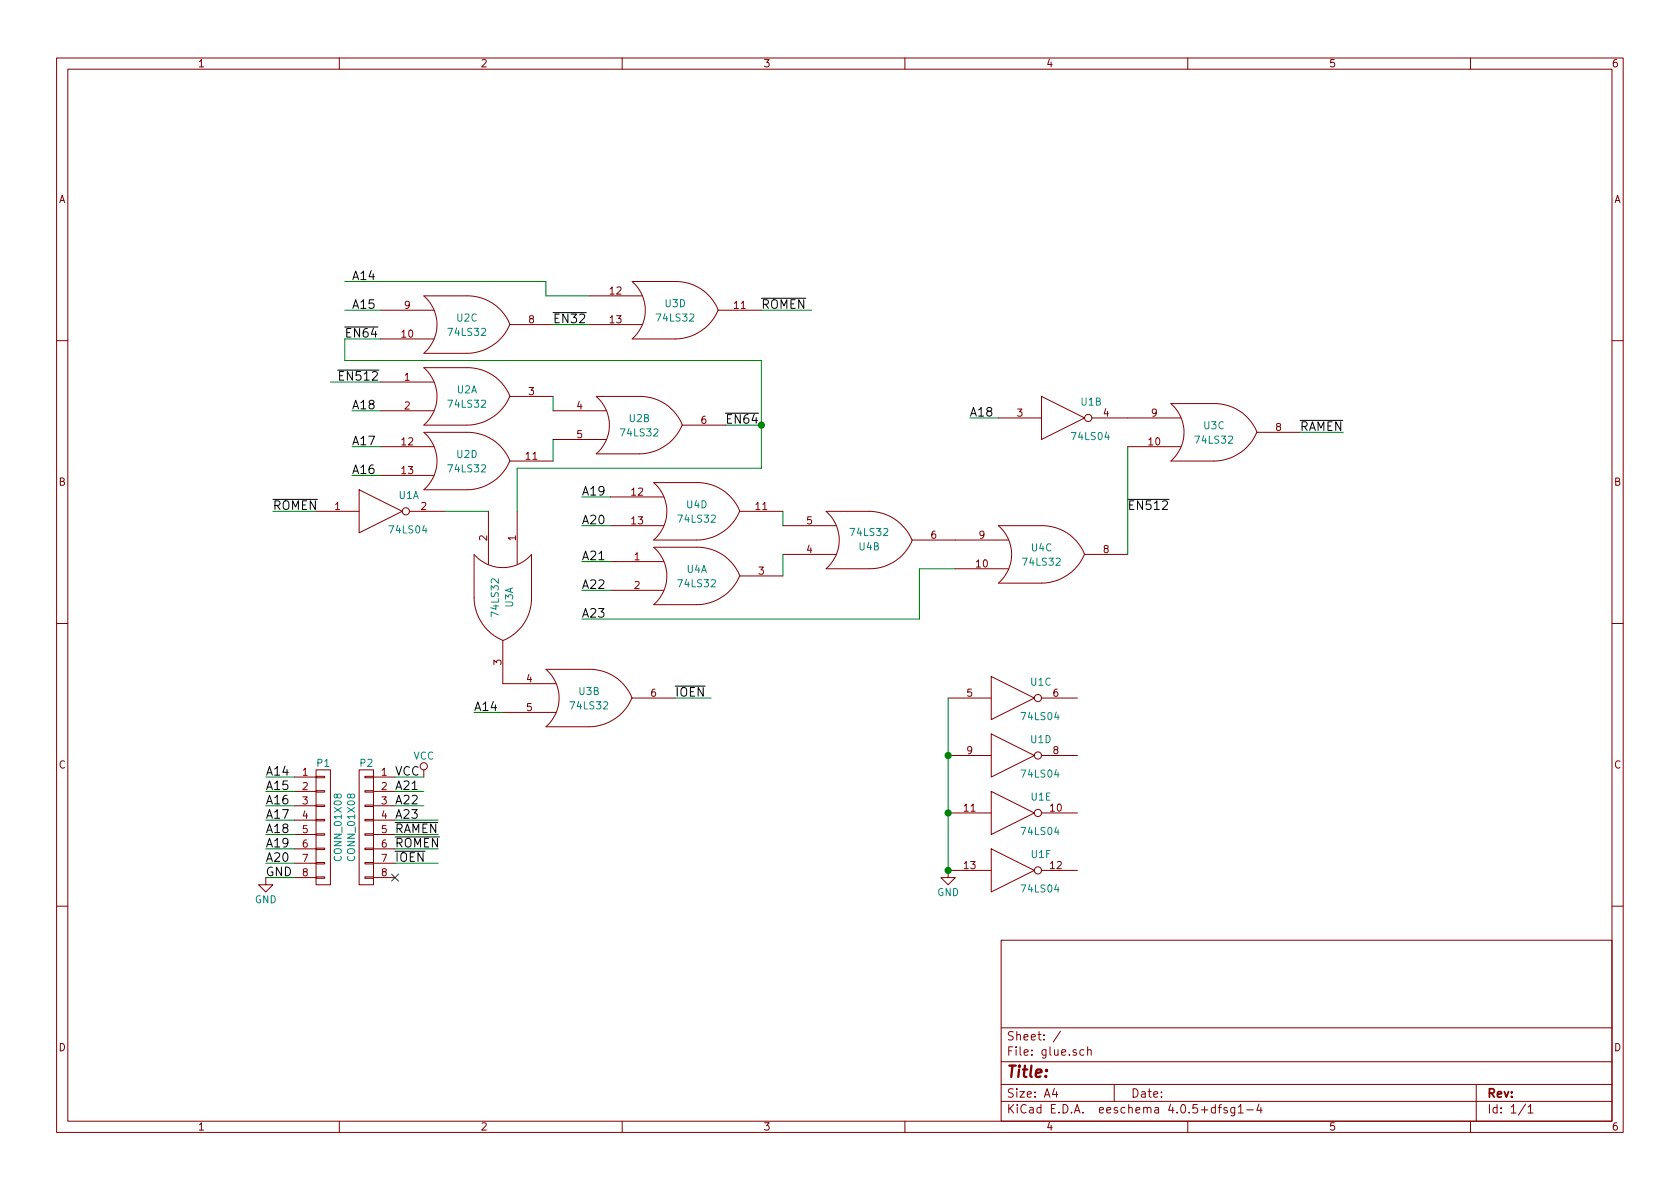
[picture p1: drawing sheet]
EESchema Schematic File Version 2
LIBS:power
LIBS:device
LIBS:transistors
LIBS:conn
LIBS:linear
LIBS:regul
LIBS:74xx
LIBS:cmos4000
LIBS:adc-dac
LIBS:memory
LIBS:xilinx
LIBS:microcontrollers
LIBS:dsp
LIBS:microchip
LIBS:analog_switches
LIBS:motorola
LIBS:texas
LIBS:intel
LIBS:audio
LIBS:interface
LIBS:digital-audio
LIBS:philips
LIBS:display
LIBS:cypress
LIBS:siliconi
LIBS:opto
LIBS:atmel
LIBS:contrib
LIBS:valves
EELAYER 25 0
EELAYER END
$Descr A4 11693 8268
encoding utf-8
Sheet 1 1
Title ""
Date ""
Rev ""
Comp ""
Comment1 ""
Comment2 ""
Comment3 ""
Comment4 ""
$EndDescr
$Comp
L 74LS32 U3
U 4 1
P 4700 2150
F 0 "U3" H 4700 2200 50  0000 C CNN
F 1 "74LS32" H 4700 2100 50  0000 C CNN
F 2 "Housings_SOIC:SOIC-14_3.9x8.7mm_Pitch1.27mm" H 4700 2150 50  0001 C CNN
F 3 "" H 4700 2150 50  0000 C CNN
	4    4700 2150
	1    0    0    -1  
$EndComp
$Comp
L 74LS32 U4
U 1 1
P 4850 4000
F 0 "U4" H 4850 4050 50  0000 C CNN
F 1 "74LS32" H 4850 3950 50  0000 C CNN
F 2 "Housings_SOIC:SOIC-14_3.9x8.7mm_Pitch1.27mm" H 4850 4000 50  0001 C CNN
F 3 "" H 4850 4000 50  0000 C CNN
	1    4850 4000
	1    0    0    -1  
$EndComp
Text Label 4050 3450 0    60   ~ 0
A19
Text Label 4050 3650 0    60   ~ 0
A20
Text Label 4050 3900 0    60   ~ 0
A21
Text Label 4050 4100 0    60   ~ 0
A22
Text Label 4050 4300 0    60   ~ 0
A23
$Comp
L 74LS32 U4
U 2 1
P 6050 3750
F 0 "U4" H 6050 3800 50  0000 C CNN
F 1 "74LS32" H 6050 3700 50  0000 C CNN
F 2 "Housings_SOIC:SOIC-14_3.9x8.7mm_Pitch1.27mm" H 6050 3750 50  0001 C CNN
F 3 "" H 6050 3750 50  0000 C CNN
	2    6050 3750
	1    0    0    1   
$EndComp
$Comp
L 74LS32 U4
U 3 1
P 7250 3850
F 0 "U4" H 7250 3900 50  0000 C CNN
F 1 "74LS32" H 7250 3800 50  0000 C CNN
F 2 "Housings_SOIC:SOIC-14_3.9x8.7mm_Pitch1.27mm" H 7250 3850 50  0001 C CNN
F 3 "" H 7250 3850 50  0000 C CNN
	3    7250 3850
	1    0    0    -1  
$EndComp
Text Label 7850 3550 0    60   ~ 0
~EN512
$Comp
L 74LS04 U1
U 2 1
P 7400 2900
F 0 "U1" H 7595 3015 50  0000 C CNN
F 1 "74LS04" H 7590 2775 50  0000 C CNN
F 2 "Housings_SOIC:SOIC-14_3.9x8.7mm_Pitch1.27mm" H 7400 2900 50  0001 C CNN
F 3 "" H 7400 2900 50  0000 C CNN
	2    7400 2900
	1    0    0    -1  
$EndComp
Text Label 6750 2900 0    60   ~ 0
A18
$Comp
L 74LS32 U4
U 4 1
P 4850 3550
F 0 "U4" H 4850 3600 50  0000 C CNN
F 1 "74LS32" H 4850 3500 50  0000 C CNN
F 2 "Housings_SOIC:SOIC-14_3.9x8.7mm_Pitch1.27mm" H 4850 3550 50  0001 C CNN
F 3 "" H 4850 3550 50  0000 C CNN
	4    4850 3550
	1    0    0    -1  
$EndComp
Text Label 9050 3000 0    60   ~ 0
~RAMEN
Text Label 2350 2650 0    60   ~ 0
~EN512
$Comp
L 74LS32 U2
U 2 1
P 4450 2950
F 0 "U2" H 4450 3000 50  0000 C CNN
F 1 "74LS32" H 4450 2900 50  0000 C CNN
F 2 "Housings_SOIC:SOIC-14_3.9x8.7mm_Pitch1.27mm" H 4450 2950 50  0001 C CNN
F 3 "" H 4450 2950 50  0000 C CNN
	2    4450 2950
	1    0    0    -1  
$EndComp
Text Label 2450 2850 0    60   ~ 0
A18
$Comp
L 74LS32 U2
U 3 1
P 3250 2250
F 0 "U2" H 3250 2300 50  0000 C CNN
F 1 "74LS32" H 3250 2200 50  0000 C CNN
F 2 "Housings_SOIC:SOIC-14_3.9x8.7mm_Pitch1.27mm" H 3250 2250 50  0001 C CNN
F 3 "" H 3250 2250 50  0000 C CNN
	3    3250 2250
	1    0    0    -1  
$EndComp
Text Label 2450 3100 0    60   ~ 0
A17
Text Label 2450 3300 0    60   ~ 0
A16
$Comp
L 74LS32 U3
U 2 1
P 4100 4850
F 0 "U3" H 4100 4900 50  0000 C CNN
F 1 "74LS32" H 4100 4800 50  0000 C CNN
F 2 "Housings_SOIC:SOIC-14_3.9x8.7mm_Pitch1.27mm" H 4100 4850 50  0001 C CNN
F 3 "" H 4100 4850 50  0000 C CNN
	2    4100 4850
	1    0    0    -1  
$EndComp
Text Label 5050 2950 0    60   ~ 0
~EN64
$Comp
L 74LS32 U2
U 1 1
P 3250 2750
F 0 "U2" H 3250 2800 50  0000 C CNN
F 1 "74LS32" H 3250 2700 50  0000 C CNN
F 2 "Housings_SOIC:SOIC-14_3.9x8.7mm_Pitch1.27mm" H 3250 2750 50  0001 C CNN
F 3 "" H 3250 2750 50  0000 C CNN
	1    3250 2750
	1    0    0    -1  
$EndComp
Text Label 2400 2350 0    60   ~ 0
~EN64
Text Label 2450 2150 0    60   ~ 0
A15
Text Label 3850 2250 0    60   ~ 0
~EN32
$Comp
L 74LS32 U3
U 3 1
P 8450 3000
F 0 "U3" H 8450 3050 50  0000 C CNN
F 1 "74LS32" H 8450 2950 50  0000 C CNN
F 2 "Housings_SOIC:SOIC-14_3.9x8.7mm_Pitch1.27mm" H 8450 3000 50  0001 C CNN
F 3 "" H 8450 3000 50  0000 C CNN
	3    8450 3000
	1    0    0    -1  
$EndComp
Text Label 2450 1950 0    60   ~ 0
A14
Text Label 5300 2150 0    60   ~ 0
~ROMEN
$Comp
L 74LS32 U2
U 4 1
P 3250 3200
F 0 "U2" H 3250 3250 50  0000 C CNN
F 1 "74LS32" H 3250 3150 50  0000 C CNN
F 2 "Housings_SOIC:SOIC-14_3.9x8.7mm_Pitch1.27mm" H 3250 3200 50  0001 C CNN
F 3 "" H 3250 3200 50  0000 C CNN
	4    3250 3200
	1    0    0    -1  
$EndComp
$Comp
L 74LS04 U1
U 1 1
P 2650 3550
F 0 "U1" H 2845 3665 50  0000 C CNN
F 1 "74LS04" H 2840 3425 50  0000 C CNN
F 2 "Housings_SOIC:SOIC-14_3.9x8.7mm_Pitch1.27mm" H 2650 3550 50  0001 C CNN
F 3 "" H 2650 3550 50  0000 C CNN
	1    2650 3550
	1    0    0    -1  
$EndComp
Text Label 1900 3550 0    60   ~ 0
~ROMEN
$Comp
L 74LS32 U3
U 1 1
P 3500 4150
F 0 "U3" H 3500 4200 50  0000 C CNN
F 1 "74LS32" H 3500 4100 50  0000 C CNN
F 2 "Housings_SOIC:SOIC-14_3.9x8.7mm_Pitch1.27mm" H 3500 4150 50  0001 C CNN
F 3 "" H 3500 4150 50  0000 C CNN
	1    3500 4150
	0    1    1    0   
$EndComp
Text Label 3300 4950 0    60   ~ 0
A14
Text Label 4700 4850 0    60   ~ 0
~IOEN
$Comp
L CONN_01X08 P1
U 1 1
P 2250 5750
F 0 "P1" H 2250 6200 50  0000 C CNN
F 1 "CONN_01X08" V 2350 5750 50  0000 C CNN
F 2 "Pin_Headers:Pin_Header_Straight_1x08" H 2250 5750 50  0001 C CNN
F 3 "" H 2250 5750 50  0000 C CNN
	1    2250 5750
	1    0    0    -1  
$EndComp
$Comp
L CONN_01X08 P2
U 1 1
P 2550 5750
F 0 "P2" H 2550 6200 50  0000 C CNN
F 1 "CONN_01X08" V 2650 5750 50  0000 C CNN
F 2 "Pin_Headers:Pin_Header_Straight_1x08" H 2550 5750 50  0001 C CNN
F 3 "" H 2550 5750 50  0000 C CNN
	1    2550 5750
	-1   0    0    -1  
$EndComp
Text Label 1850 5400 0    60   ~ 0
A14
Text Label 1850 5500 0    60   ~ 0
A15
Text Label 1850 5600 0    60   ~ 0
A16
Text Label 1850 5700 0    60   ~ 0
A17
Text Label 1850 5800 0    60   ~ 0
A18
Text Label 1850 5900 0    60   ~ 0
A19
Text Label 1850 6000 0    60   ~ 0
A20
Text Label 1850 6100 0    60   ~ 0
GND
$Comp
L GND #PWR01
U 1 1
P 1850 6100
F 0 "#PWR01" H 1850 5850 50  0001 C CNN
F 1 "GND" H 1850 5950 50  0000 C CNN
F 2 "" H 1850 6100 50  0000 C CNN
F 3 "" H 1850 6100 50  0000 C CNN
	1    1850 6100
	1    0    0    -1  
$EndComp
Text Label 2750 5500 0    60   ~ 0
A21
Text Label 2750 5600 0    60   ~ 0
A22
Text Label 2750 5700 0    60   ~ 0
A23
Text Label 2750 5800 0    60   ~ 0
~RAMEN
Text Label 2750 5400 0    60   ~ 0
VCC
$Comp
L VCC #PWR02
U 1 1
P 2950 5400
F 0 "#PWR02" H 2950 5250 50  0001 C CNN
F 1 "VCC" H 2950 5550 50  0000 C CNN
F 2 "" H 2950 5400 50  0000 C CNN
F 3 "" H 2950 5400 50  0000 C CNN
	1    2950 5400
	1    0    0    -1  
$EndComp
Text Label 2750 5900 0    60   ~ 0
~ROMEN
Text Label 2750 6000 0    60   ~ 0
~IOEN
NoConn ~ 2750 6100
Wire Wire Line
	2750 6000 3050 6000
Wire Wire Line
	2750 5900 3050 5900
Wire Wire Line
	2750 5800 3050 5800
Wire Wire Line
	2750 5700 3050 5700
Wire Wire Line
	2750 5600 2950 5600
Wire Wire Line
	2750 5500 2950 5500
Wire Wire Line
	2750 5400 2950 5400
Wire Wire Line
	1850 6100 2050 6100
Wire Wire Line
	1850 6000 2050 6000
Wire Wire Line
	1850 5900 2050 5900
Wire Wire Line
	1850 5800 2050 5800
Wire Wire Line
	1850 5700 2050 5700
Wire Wire Line
	1850 5600 2050 5600
Wire Wire Line
	1850 5500 2050 5500
Wire Wire Line
	1850 5400 2050 5400
Wire Wire Line
	4700 4850 4950 4850
Wire Wire Line
	3500 4950 3300 4950
Wire Wire Line
	1900 3550 2200 3550
Wire Wire Line
	3400 3550 3100 3550
Connection ~ 5300 2950
Wire Wire Line
	3600 3250 3600 3550
Wire Wire Line
	5300 3250 3600 3250
Wire Wire Line
	5300 2500 5300 3250
Wire Wire Line
	2400 2500 5300 2500
Wire Wire Line
	2400 2350 2400 2500
Wire Wire Line
	5650 2150 5300 2150
Wire Wire Line
	3800 2050 4100 2050
Wire Wire Line
	3800 1950 3800 2050
Wire Wire Line
	2400 1950 3800 1950
Wire Wire Line
	3850 2250 4100 2250
Wire Wire Line
	2400 2150 2650 2150
Wire Wire Line
	2400 2350 2650 2350
Wire Wire Line
	5050 2950 5300 2950
Wire Wire Line
	3850 3050 3850 3200
Wire Wire Line
	3850 2750 3850 2850
Wire Wire Line
	2450 3300 2650 3300
Wire Wire Line
	2450 3100 2650 3100
Wire Wire Line
	2450 2850 2650 2850
Wire Wire Line
	2300 2650 2650 2650
Wire Wire Line
	9050 3000 9350 3000
Wire Wire Line
	6950 2900 6750 2900
Wire Wire Line
	7850 3100 7850 3850
Wire Wire Line
	6400 3950 6650 3950
Wire Wire Line
	6400 4300 6400 3950
Wire Wire Line
	5450 3850 5450 4000
Wire Wire Line
	5450 3550 5450 3650
Wire Wire Line
	4050 4300 6400 4300
Wire Wire Line
	4250 4100 4050 4100
Wire Wire Line
	4250 3900 4050 3900
Wire Wire Line
	4250 3650 4050 3650
Wire Wire Line
	4250 3450 4050 3450
$Comp
L 74LS04 U1
U 3 1
P 7050 4850
F 0 "U1" H 7245 4965 50  0000 C CNN
F 1 "74LS04" H 7240 4725 50  0000 C CNN
F 2 "Housings_SOIC:SOIC-14_3.9x8.7mm_Pitch1.27mm" H 7050 4850 50  0001 C CNN
F 3 "" H 7050 4850 50  0000 C CNN
	3    7050 4850
	1    0    0    -1  
$EndComp
$Comp
L 74LS04 U1
U 4 1
P 7050 5250
F 0 "U1" H 7245 5365 50  0000 C CNN
F 1 "74LS04" H 7240 5125 50  0000 C CNN
F 2 "Housings_SOIC:SOIC-14_3.9x8.7mm_Pitch1.27mm" H 7050 5250 50  0001 C CNN
F 3 "" H 7050 5250 50  0000 C CNN
	4    7050 5250
	1    0    0    -1  
$EndComp
$Comp
L 74LS04 U1
U 5 1
P 7050 5650
F 0 "U1" H 7245 5765 50  0000 C CNN
F 1 "74LS04" H 7240 5525 50  0000 C CNN
F 2 "Housings_SOIC:SOIC-14_3.9x8.7mm_Pitch1.27mm" H 7050 5650 50  0001 C CNN
F 3 "" H 7050 5650 50  0000 C CNN
	5    7050 5650
	1    0    0    -1  
$EndComp
$Comp
L 74LS04 U1
U 6 1
P 7050 6050
F 0 "U1" H 7245 6165 50  0000 C CNN
F 1 "74LS04" H 7240 5925 50  0000 C CNN
F 2 "Housings_SOIC:SOIC-14_3.9x8.7mm_Pitch1.27mm" H 7050 6050 50  0001 C CNN
F 3 "" H 7050 6050 50  0000 C CNN
	6    7050 6050
	1    0    0    -1  
$EndComp
$Comp
L GND #PWR03
U 1 1
P 6600 6050
F 0 "#PWR03" H 6600 5800 50  0001 C CNN
F 1 "GND" H 6600 5900 50  0000 C CNN
F 2 "" H 6600 6050 50  0000 C CNN
F 3 "" H 6600 6050 50  0000 C CNN
	1    6600 6050
	1    0    0    -1  
$EndComp
Wire Wire Line
	6600 4850 6600 6050
Connection ~ 6600 5650
Connection ~ 6600 5250
Connection ~ 6600 6050
$EndSCHEMATC
